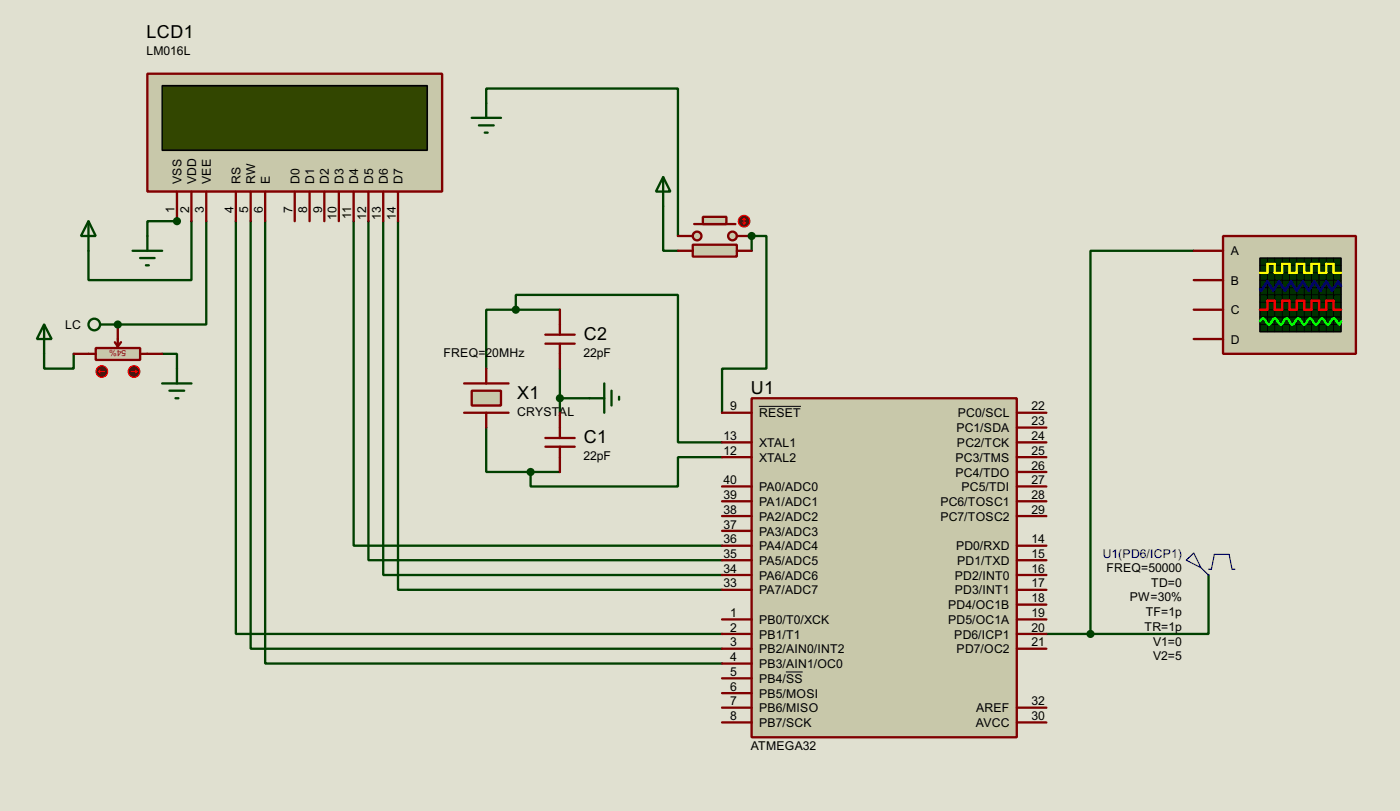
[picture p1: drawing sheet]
<svg xmlns="http://www.w3.org/2000/svg" width="241mm" height="140mm" viewBox="0 0 241 140" stroke-linecap="round" stroke-linejoin="round" font-family="sans-serif">
<path d="M0 0h241.3v139.8h-241.3z" fill="#e0e0d0"/>
<path d="M40.7 38.1v71.1h83.8M43.2 38.1v73.7h81.3M45.7 38.1v76.2h78.8M61 38.1v55.9h63.5M63.5 38.1v58.4h61M66.1 38.1v61h58.4M68.6 38.1v63.5h55.9" fill="none" stroke="#004000" stroke-width=".4"/>
<circle cx="20.3" cy="55.9" r=".2" fill="#004000"/>
<path d="M35.6 38.1v17.8h-15.3" fill="none" stroke="#004000" stroke-width=".4"/>
<circle cx="30.5" cy="38.1" r=".2" fill="#004000"/>
<path d="M30.5 38.1h-5.1v2.6M33 38.1v10.2h-17.7v-5.1M129.6 40.7h2.5v22.8h-7.6v7.6M7.6 61v2.5h5.1v-2.5M28 61h2.5v2.5" fill="none" stroke="#004000" stroke-width=".4"/>
<circle cx="129.6" cy="40.7" r=".2" fill="#004000"/>
<g fill="none" stroke="#004000" stroke-width=".4">
<path d="M83.8 17.8v-2.5h33.1v25.4M114.3 35.6v7.6h2.6M88.9 53.4h-5.1v10.1M88.9 53.4v-2.6h28v25.4h7.6M88.9 53.4h7.6M129.6 40.7v2.5M205.8 43.2h-17.8v66M83.8 73.7v7.6h7.7M96.5 63.5v7.6M96.5 68.6h5.1M124.5 78.8h-7.6v5h-25.4v-2.5M91.5 81.3h5"/>
<path d="M208.3 99.1v10.1h-20.3M180.4 109.2h7.6"/>
</g>
<path d="M129.6 68.6h45.7v58.4h-45.7z" fill="#c8c8aa" stroke="#800000" stroke-width=".4"/>
<g fill="none" stroke="#800000" stroke-width=".4">
<path d="M124.5 71.1h5.1M124.5 78.8h5.1M124.5 76.2h5.1M175.3 71.1h5.1M175.3 78.8h5.1M175.3 76.2h5.1M175.3 73.7h5.1M124.5 94h5.1M124.5 96.5h5.1M124.5 99.1h5.1M124.5 83.8h5.1M124.5 86.4h5.1"/>
<path d="M124.5 88.9h5.1M124.5 91.5h5.1M175.3 94h5.1M175.3 96.5h5.1M175.3 99.1h5.1M175.3 81.3h5.1M175.3 83.8h5.1M175.3 86.4h5.1M175.3 88.9h5.1M124.5 106.7h5.1M124.5 109.2h5.1M124.5 111.8h5.1"/>
<path d="M124.5 114.3h5.1M124.5 116.9h5.1M124.5 119.4h5.1M124.5 101.6h5.1M175.3 106.7h5.1M175.3 109.2h5.1M175.3 111.8h5.1M175.3 101.6h5.1M175.3 104.2h5.1M124.5 121.9h5.1M124.5 124.5h5.1M175.3 121.9h5.1"/>
<path d="M175.3 124.5h5.1"/>
</g>
<path d="M130.8 70h7.3M135.5 115.8h2.9" fill="none" stroke="#000" stroke-width=".17"/>
<path d="M25.4 12.7h50.8v20.3h-50.8z" fill="#c8c8aa" stroke="#800000" stroke-width=".4"/>
<path d="M28 14.8h45.7v11.1h-45.7z" fill="#324600" stroke="#000" stroke-width=".25"/>
<g fill="none" stroke="#800000" stroke-width=".4">
<path d="M30.5 33v5.1M33 33v5.1M35.6 33v5.1M40.7 33v5.1M43.2 33v5.1M45.7 33v5.1M50.8 33v5.1M53.4 33v5.1M55.9 33v5.1M58.4 33v5.1M61 33v5.1M63.5 33v5.1"/>
<path d="M66.1 33v5.1M68.6 33v5.1"/>
</g>
<g fill="none" stroke="#004000" stroke-width=".4">
<path d="M17.3 55.9h3"/>
<circle cx="16.2" cy="55.9" r="1"/>
</g>
<path d="M16.5 60h7.7v2h-7.7z" fill="#c8c8aa" stroke="#800000" stroke-width=".4"/>
<path d="M19.8 59l.5 .7M20.3 55.9v3.8M20.9 59l-.6 .7M12.7 61h3.8M24.2 61h3.8" fill="none" stroke="#800000" stroke-width=".4"/>
<circle cx="17.5" cy="64" r="1" fill="#400000" stroke="#f00" stroke-width=".2"/>
<path d="M17 64l.3 .3M17 64h1.1M17.3 63.8l-.3 .2" fill="none" stroke="#f00" stroke-width=".2"/>
<circle cx="23.1" cy="64" r="1" fill="#400000" stroke="#f00" stroke-width=".2"/>
<path d="M22.6 64h1M23.4 63.8l.2 .2M23.6 64l-.2 .3" fill="none" stroke="#f00" stroke-width=".2"/>
<g fill="#004000" stroke="#004000" stroke-width=".4">
<circle cx="20.3" cy="55.9" r=".5"/>
<circle cx="30.5" cy="38.1" r=".5"/>
</g>
<path d="M15.3 38.1l1.2 2.6h-2.5zM15.3 38.1v5.1M7.6 55.9l1.3 2.5h-2.5zM7.6 55.9v5.1M22.9 43.2h5.1M24.2 44.5h2.5M25.2 45.7h.5M25.4 40.7v2.5M28 66.1h5M29.2 67.3h2.6M30.3 68.6h.5M30.5 63.5v2.6" fill="none" stroke="#004000" stroke-width=".4"/>
<g fill="#c8c8aa" stroke="#800000" stroke-width=".4">
<circle cx="126.2" cy="40.7" r=".75"/>
<circle cx="120.1" cy="40.7" r=".75"/>
</g>
<path d="M119.7 38.6h7.1" fill="none" stroke="#800000" stroke-width=".4"/>
<path d="M121.2 37.4h4v1.2h-4z" fill="#c8c8aa" stroke="#800000" stroke-width=".4"/>
<path d="M116.9 40.7h2.5M127 40.7h2.6" fill="none" stroke="#800000" stroke-width=".4"/>
<circle cx="128.2" cy="38.1" r="1" fill="#400000" stroke="#f00" stroke-width=".2"/>
<path d="M128 38.4l.3 .2M128.3 37.6v1M128.3 37.6l-.3 .3M128.3 37.6l.2 .3M128.5 38.4l-.2 .2" fill="none" stroke="#f00" stroke-width=".2"/>
<circle cx="129.5" cy="40.7" r=".5" fill="#004000" stroke="#004000" stroke-width=".4"/>
<path d="M119.4 42.2h7.6v2h-7.6z" fill="#c8c8aa" stroke="#800000" stroke-width=".4"/>
<path d="M116.9 43.2h2.5M127 43.2h2.6M80 71.1h7.7M80 66.1h7.7" fill="none" stroke="#800000" stroke-width=".4"/>
<path d="M83.8 17.8v2.5M81.3 20.3h5.1M82.6 21.6h2.5M83.6 22.9h.5M114.3 30.5l1.3 2.5h-2.5zM114.3 30.5v5.1" fill="none" stroke="#004000" stroke-width=".4"/>
<path d="M204.5 96.5l1.3-1.2 1.2 2.5zM207 97.8l1.3 1.3M208.3 98.1h.5l.5-2.6h2.6l.5 2.6h.5" fill="none" stroke="#0000c0" stroke-width=".2"/>
<path d="M81.3 67.3h5.1v2.6h-5.1z" fill="#c8c8aa" stroke="#800000" stroke-width=".4"/>
<path d="M94 57.7h5.1M94 59.2h5.1M96.5 53.4v4.3M96.5 59.2v4.3M83.8 63.5v2.6M83.8 71.1v2.6M94 75.5h5.1M94 77h5.1M96.5 71.1v4.4M96.5 77v4.3" fill="none" stroke="#800000" stroke-width=".4"/>
<path d="M101.6 68.6h2.6M104.2 66.1v5M105.4 67.3v2.6M106.7 68.4v.5" fill="none" stroke="#004000" stroke-width=".4"/>
<g fill="#004000" stroke="#004000" stroke-width=".4">
<circle cx="96.5" cy="68.6" r=".5"/>
<circle cx="187.9" cy="109.2" r=".5"/>
<circle cx="88.9" cy="53.4" r=".5"/>
<circle cx="91.4" cy="81.3" r=".5"/>
</g>
<path d="M210.8 40.7h22.9v20.3h-22.9z" fill="#c8c8aa" stroke="#800000" stroke-width=".4"/>
<path d="M217.2 44.5h14v12.7h-14z" fill="#003000" stroke="#000" stroke-width=".25"/>
<g fill="none" stroke="#000" stroke-width=".17">
<path d="M217.2 48.3h14M217.2 45.7h14M217.2 47h14M217.2 49.6h14M217.2 52.1h14M217.2 53.4h14M217.2 54.6h14M217.2 55.9h14M217.2 50.8h14M218.5 44.5v12.7M219.7 44.5v12.7M221 44.5v12.7"/>
<path d="M222.3 44.5v12.7M223.5 44.5v12.7M224.8 44.5v12.7M226.1 44.5v12.7M227.4 44.5v12.7M228.6 44.5v12.7M229.9 44.5v12.7"/>
</g>
<path d="M217.2 47h1.3v-1.5h1.2v1.5h1.3v-1.5h1.3v1.5h1.2v-1.5h1.3v1.5h1.3v-1.5h1.3v1.5h1.2v-1.5h1.3v1.5h1.3" fill="none" stroke="#ff0" stroke-width=".4"/>
<path d="M217.2 53.4h1.3v-1.6h1.2v1.6h1.3v-1.6h1.3v1.6h1.2v-1.6h1.3v1.6h1.3v-1.6h1.3v1.6h1.2v-1.6h1.3v1.6h1.3" fill="none" stroke="#f00" stroke-width=".4"/>
<path d="M231.2 49.3l-.5-.8-1.1 1.6-1-1.6-1 1.6-1-1.6-1 1.6-1-1.6-1.1 1.6-1-1.6-1 1.6-1-1.6-1 1.6-1-1.6-1.1 1.6-.2-.3" fill="none" stroke="#00f" stroke-width=".4"/>
<path d="M217.2 55.4a.54 .54 0 0 1 .7-.4l.5 .8 .3 .1 .3-.1 .4-.8 .3-.1 .3 .1 .5 .8 .3 .1 .2-.1 .5-.8 .3-.1 .2 .1 .5 .8 .3 .1 .2-.1 .5-.8a.6 .6 0 0 1 .9 .5l.4 .4 .3-.1 .4-.8 .3-.1 .3 .1 .5 .8 .2 .1 .3-.1 .5-.8 .3-.1 .2 .1 .5 .8 .3 .1 .2-.1 .5-.8a.6 .6 0 0 1 .9 .5l.4 .4 .3-.5" fill="none" stroke="#0f0" stroke-width=".4"/>
<path d="M205.8 43.2h5M205.8 48.3h5M205.8 53.4h5M205.8 58.4h5" fill="none" stroke="#800000" stroke-width=".4"/>
<g font-size="3.5">
<text x="25.3" y="6.5">LCD1</text>
<text x="100.6" y="58.6">C2</text>
<text x="89.2" y="68.8">X1</text>
<text x="129.4" y="67.8">U1</text>
<text x="100.6" y="76.4">C1</text>
</g>
<g font-size="2.4">
<text x="25.2" y="9.4">LM016L</text>
<text x="31.3" y="31.7" transform="rotate(-90 31.3 31.7)">VSS</text>
<text x="33.8" y="31.7" transform="rotate(-90 33.8 31.7)">VDD</text>
<text x="36.4" y="31.7" transform="rotate(-90 36.4 31.7)">VEE</text>
<text x="41.5" y="31.7" transform="rotate(-90 41.5 31.7)">RS</text>
<text x="44" y="31.7" transform="rotate(-90 44 31.7)">RW</text>
<text x="46.5" y="31.7" transform="rotate(-90 46.5 31.7)">E</text>
<text x="51.6" y="31.7" transform="rotate(-90 51.6 31.7)">D0</text>
<text x="54.2" y="31.7" transform="rotate(-90 54.2 31.7)">D1</text>
<text x="56.7" y="31.7" transform="rotate(-90 56.7 31.7)">D2</text>
<text x="59.2" y="31.7" transform="rotate(-90 59.2 31.7)">D3</text>
<text x="61.8" y="31.7" transform="rotate(-90 61.8 31.7)">D4</text>
<text x="64.3" y="31.7" transform="rotate(-90 64.3 31.7)">D5</text>
<text x="66.9" y="31.7" transform="rotate(-90 66.9 31.7)">D6</text>
<text x="69.4" y="31.7" transform="rotate(-90 69.4 31.7)">D7</text>
<text x="30.1" y="36.7" transform="rotate(-90 30.1 36.7)">1</text>
<text x="32.6" y="36.7" transform="rotate(-90 32.6 36.7)">2</text>
<text x="35.2" y="36.7" transform="rotate(-90 35.2 36.7)">3</text>
<text x="40.3" y="36.7" transform="rotate(-90 40.3 36.7)">4</text>
<text x="42.8" y="36.7" transform="rotate(-90 42.8 36.7)">5</text>
<text x="45.3" y="36.7" transform="rotate(-90 45.3 36.7)">6</text>
<text x="50.4" y="36.7" transform="rotate(-90 50.4 36.7)">7</text>
<text x="53" y="36.7" transform="rotate(-90 53 36.7)">8</text>
<text x="55.5" y="36.7" transform="rotate(-90 55.5 36.7)">9</text>
<text x="58" y="37.9" transform="rotate(-90 58 37.9)">10</text>
<text x="60.6" y="37.7" transform="rotate(-90 60.6 37.7)">11</text>
<text x="63.1" y="37.9" transform="rotate(-90 63.1 37.9)">12</text>
<text x="65.7" y="37.8" transform="rotate(-90 65.7 37.8)">13</text>
<text x="68.2" y="37.9" transform="rotate(-90 68.2 37.9)">14</text>
<text x="212.1" y="44">A</text>
<text x="212.1" y="49">B</text>
<text x="11.2" y="56.7">LC</text>
<text x="212.1" y="54.2">C</text>
<text x="212.1" y="59.2">D</text>
<text x="76.4" y="61.5">FREQ=20MHz</text>
<text x="100.6" y="61.5">22pF</text>
<text x="89.1" y="71.7">CRYSTAL</text>
<text x="125.9" y="70.7">9</text>
<text x="130.8" y="71.9">RESET</text>
<text x="165.1" y="71.9">PC0/SCL</text>
<text x="177.8" y="70.7">22</text>
<text x="124.7" y="75.8">13</text>
<text x="130.8" y="77">XTAL1</text>
<text x="164.8" y="74.5">PC1/SDA</text>
<text x="164.9" y="77">PC2/TCK</text>
<text x="177.8" y="73.3">23</text>
<text x="177.8" y="75.8">24</text>
<text x="100.6" y="79.3">22pF</text>
<text x="124.7" y="78.4">12</text>
<text x="124.7" y="83.4">40</text>
<text x="130.8" y="79.6">XTAL2</text>
<text x="164.7" y="79.6">PC3/TMS</text>
<text x="164.7" y="82.1">PC4/TDO</text>
<text x="177.8" y="78.4">25</text>
<text x="177.8" y="80.9">26</text>
<text x="177.8" y="83.4">27</text>
<text x="124.7" y="88.5">38</text>
<text x="124.7" y="86">39</text>
<text x="130.8" y="89.7">PA2/ADC2</text>
<text x="130.8" y="87.2">PA1/ADC1</text>
<text x="130.8" y="84.6">PA0/ADC0</text>
<text x="162.1" y="87.2">PC6/TOSC1</text>
<text x="162.1" y="89.7">PC7/TOSC2</text>
<text x="165.7" y="84.6">PC5/TDI</text>
<text x="177.8" y="86">28</text>
<text x="177.8" y="88.5">29</text>
<text x="124.7" y="93.6">36</text>
<text x="124.7" y="91.1">37</text>
<text x="130.8" y="94.8">PA4/ADC4</text>
<text x="130.8" y="92.3">PA3/ADC3</text>
<text x="164.8" y="94.8">PD0/RXD</text>
<text x="177.8" y="93.6">14</text>
<text x="124.7" y="101.2">33</text>
<text x="124.7" y="98.7">34</text>
<text x="124.7" y="96.1">35</text>
<text x="130.8" y="99.9">PA6/ADC6</text>
<text x="130.8" y="97.3">PA5/ADC5</text>
<text x="164.6" y="99.9">PD2/INT0</text>
<text x="165" y="97.3">PD1/TXD</text>
<text x="177.8" y="96.1">15</text>
<text x="177.8" y="98.7">16</text>
<text x="177.8" y="101.2">17</text>
<text x="190.7" y="98.5">FREQ=50000</text>
<text x="198.4" y="101.1">TD=0</text>
<text x="125.9" y="106.3">1</text>
<text x="130.8" y="107.5">PB0/T0/XCK</text>
<text x="130.8" y="102.4">PA7/ADC7</text>
<text x="163.4" y="105">PD4/OC1B</text>
<text x="163.4" y="107.5">PD5/OC1A</text>
<text x="164.6" y="102.4">PD3/INT1</text>
<text x="177.8" y="103.8">18</text>
<text x="177.8" y="106.3">19</text>
<text x="194.7" y="103.6">PW=30%</text>
<text x="197.5" y="106.2">TF=1p</text>
<text x="125.9" y="108.8">2</text>
<text x="125.9" y="111.4">3</text>
<text x="125.9" y="113.9">4</text>
<text x="130.8" y="110">PB1/T1</text>
<text x="130.8" y="112.6">PB2/AIN0/INT2</text>
<text x="164.5" y="110">PD6/ICP1</text>
<text x="164.9" y="112.6">PD7/OC2</text>
<text x="177.8" y="108.8">20</text>
<text x="177.8" y="111.4">21</text>
<text x="197.3" y="108.7">TR=1p</text>
<text x="198.7" y="111.2">V1=0</text>
<text x="198.7" y="113.8">V2=5</text>
<text x="125.9" y="116.5">5</text>
<text x="125.9" y="119">6</text>
<text x="130.8" y="115.1">PB3/AIN1/OC0</text>
<text x="130.8" y="117.7">PB4/SS</text>
<text x="125.9" y="121.5">7</text>
<text x="125.9" y="124.1">8</text>
<text x="130.8" y="120.2">PB5/MOSI</text>
<text x="130.8" y="122.7">PB6/MISO</text>
<text x="130.8" y="125.3">PB7/SCK</text>
<text x="168.2" y="125.3">AVCC</text>
<text x="168.2" y="122.7">AREF</text>
<text x="177.8" y="121.5">32</text>
<text x="177.8" y="124.1">30</text>
<text x="129.4" y="129.2">ATMEGA32</text>
</g>
<text font-size="2.4" fill="#0000c0" x="190.1" y="96.1">U1(PD6/ICP1)</text>
<text font-size="1.7" fill="#c00000" x="21.8" y="60.4" transform="rotate(-180 21.8 60.4)">54%</text>
</svg>
